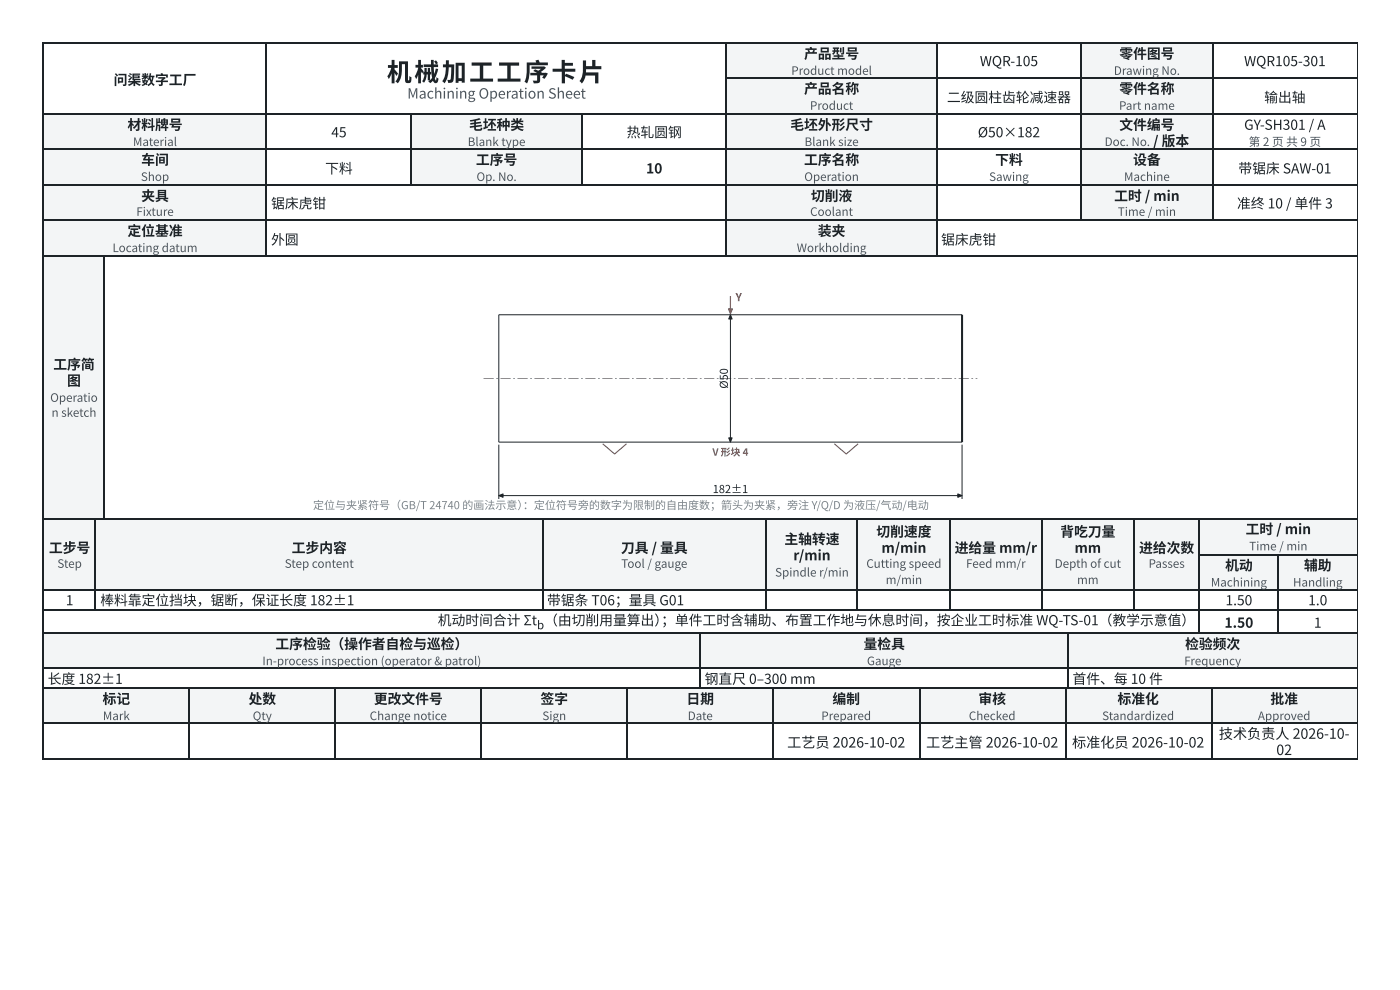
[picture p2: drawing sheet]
<svg xmlns="http://www.w3.org/2000/svg" width="297mm" height="210mm" viewBox="0 0 297 210" stroke-linecap="round" stroke-linejoin="round" font-family="sans-serif">
<g fill="#f3f5f6">
<path d="M154.3 9.3h44.4v7.4h-44.4z"/>
<path d="M229.4 9.3h27.8v7.4h-27.8z"/>
<path d="M154.3 16.7h44.4v7.4h-44.4z"/>
<path d="M229.4 16.7h27.8v7.4h-27.8z"/>
<path d="M9.3 24.1h47.3v7.6h-47.3z"/>
<path d="M87.3 24.1h36.3v7.6h-36.3z"/>
<path d="M154.3 24.1h44.4v7.6h-44.4z"/>
<path d="M229.4 24.1h27.8v7.6h-27.8z"/>
<path d="M9.3 31.7h47.3v7.5h-47.3z"/>
<path d="M87.3 31.7h36.3v7.5h-36.3z"/>
<path d="M154.3 31.7h44.4v7.5h-44.4z"/>
<path d="M229.4 31.7h27.8v7.5h-27.8z"/>
<path d="M9.3 39.2h47.3v7.6h-47.3z"/>
<path d="M154.3 39.2h44.4v7.6h-44.4z"/>
<path d="M229.4 39.2h27.8v7.6h-27.8z"/>
<path d="M9.3 46.8h47.3v7.4h-47.3z"/>
<path d="M154.3 46.8h44.4v7.4h-44.4z"/>
</g>
<g fill="none" stroke="#1d2327" stroke-width=".26">
<path d="M9 9.1h279M9.1 9v45.5M56.5 9v45.5M154.1 9v45.5M154.3 16.5h133.7M198.8 9v45.5M229.3 9v37.8M257.3 9v37.8M9 24.2h279M9 31.6h279M9 39.3h279M87.2 24.3v15.1"/>
<path d="M123.4 24.3v15.1M9 46.7h279M9 54.4h279"/>
</g>
<path d="M288 9v45.5" fill="none" stroke="#1d2327" stroke-width=".21"/>
<path d="M9.3 54.2h12.9v55.9h-12.9z" fill="#f3f5f6"/>
<path d="M9 54.4h279M9.1 54.2v55.9M22.1 54.2v55.9M9 109.9h279" fill="none" stroke="#1d2327" stroke-width=".26"/>
<path d="M288 54.2v55.9" fill="none" stroke="#1d2327" stroke-width=".21"/>
<g fill="#f3f5f6">
<path d="M9.3 110.1h11.1v15h-11.1z"/>
<path d="M20.4 110.1h94.7v15h-94.7z"/>
<path d="M115.1 110.1h47.4v15h-47.4z"/>
<path d="M162.5 110.1h19.5v15h-19.5z"/>
<path d="M182 110.1h19.6v15h-19.6z"/>
<path d="M201.6 110.1h19.3v15h-19.3z"/>
<path d="M220.9 110.1h19.6v15h-19.6z"/>
<path d="M240.5 110.1h14v15h-14z"/>
<path d="M254.5 110.1h33.4v7.4h-33.4z"/>
<path d="M254.5 117.5h16.7v7.6h-16.7z"/>
<path d="M271.2 117.5h16.7v7.6h-16.7z"/>
</g>
<g fill="none" stroke="#1d2327" stroke-width=".26">
<path d="M9 109.9h279M9.1 109.8v24.6M20.2 109.8v19.6M115.2 109.8v19.6M162.6 109.8v19.6M181.9 109.8v19.6M201.5 109.8v19.6M221.1 109.8v19.6M240.6 109.8v19.6M254.4 109.8v24.6M254.5 117.6h33.5M271.1 117.7v16.7"/>
<path d="M9 125h279M9 129.2h279M9 134.3h279"/>
</g>
<path d="M288 109.8v24.6" fill="none" stroke="#1d2327" stroke-width=".21"/>
<g fill="#f3f5f6">
<path d="M9.3 134.1h139.1v7.7h-139.1z"/>
<path d="M148.4 134.1h78.1v7.7h-78.1z"/>
<path d="M226.5 134.1h61.4v7.7h-61.4z"/>
</g>
<path d="M9 134.3h279M9.1 134.1v11.9M148.6 134.1v11.9M226.6 134.1v11.9M9 141.7h279M9 145.9h279" fill="none" stroke="#1d2327" stroke-width=".26"/>
<path d="M288 134.1v11.9" fill="none" stroke="#1d2327" stroke-width=".21"/>
<g fill="#f3f5f6">
<path d="M9.3 145.8h30.9v7.7h-30.9z"/>
<path d="M40.2 145.8h31v7.7h-31z"/>
<path d="M71.2 145.8h30.9v7.7h-30.9z"/>
<path d="M102.1 145.8h31v7.7h-31z"/>
<path d="M133.1 145.8h30.9v7.7h-30.9z"/>
<path d="M164 145.8h31v7.7h-31z"/>
<path d="M195 145.8h31v7.7h-31z"/>
<path d="M226 145.8h30.9v7.7h-30.9z"/>
<path d="M256.9 145.8h31v7.7h-31z"/>
</g>
<path d="M9 145.9h279M9 153.3h279M9.1 145.8v15.3M40.1 145.8v15.3M71 145.8v15.3M102 145.8v15.3M133 145.8v15.3M163.9 145.8v15.3M195.1 145.8v15.3M226.1 145.8v15.3M257 145.8v15.3M9 161h279" fill="none" stroke="#1d2327" stroke-width=".26"/>
<path d="M288 145.8v15.3" fill="none" stroke="#1d2327" stroke-width=".21"/>
<path d="M102.6 80.2h2.1v.1h-2.1zM105.3 80.2l.3 .1zM106.2 80.2h2.1v.1h-2.1zM108.9 80.2l.3 .1zM109.8 80.2h2.1v.1h-2.1zM112.5 80.2l.3 .1zM113.4 80.2h2.1v.1h-2.1zM116.1 80.2l.3 .1zM117 80.2h2.1v.1h-2.1zM119.7 80.2l.3 .1zM120.6 80.2h2.1v.1h-2.1zM123.3 80.2l.3 .1zM124.2 80.2h2.1v.1h-2.1zM126.9 80.2l.3 .1zM127.8 80.2h2.1v.1h-2.1zM130.5 80.2l.3 .1zM131.4 80.2h2.1v.1h-2.1zM134.1 80.2l.3 .1zM135 80.2h2.1v.1h-2.1zM137.7 80.2l.3 .1zM138.6 80.2h2.1v.1h-2.1zM141.3 80.2l.3 .1zM142.2 80.2h2.1v.1h-2.1zM144.9 80.2l.3 .1zM145.8 80.2h2.1v.1h-2.1zM148.5 80.2l.3 .1zM149.4 80.2h2.1v.1h-2.1zM152.1 80.2l.3 .1zM153 80.2h2.1v.1h-2.1zM155.7 80.2l.3 .1zM156.6 80.2h2.1v.1h-2.1zM159.3 80.2l.3 .1zM160.2 80.2h2.1v.1h-2.1zM162.9 80.2l.3 .1zM163.8 80.2h2.1v.1h-2.1zM166.5 80.2l.3 .1zM167.4 80.2h2.1v.1h-2.1zM170.1 80.2l.3 .1zM171 80.2h2.1v.1h-2.1zM173.7 80.2l.3 .1zM174.6 80.2h2.1v.1h-2.1zM177.3 80.2l.3 .1zM178.2 80.2h2.1v.1h-2.1zM180.9 80.2l.3 .1zM181.8 80.2h2.1v.1h-2.1zM184.5 80.2l.3 .1zM185.4 80.2h2.1v.1h-2.1zM188.1 80.2l.3 .1zM189 80.2h2.1v.1h-2.1zM191.7 80.2l.3 .1zM192.6 80.2h2.1v.1h-2.1zM195.3 80.2l.3 .1zM196.2 80.2h2.1v.1h-2.1zM198.9 80.2l.3 .1zM199.8 80.2h2.1v.1h-2.1zM202.5 80.2l.3 .1zM203.4 80.2h2.1v.1h-2.1zM206.1 80.2l.3 .1zM207 80.2l.3 .1z" fill="#1d2327"/>
<path d="M204.1 66.7h-98.3v27h98.3M105.8 105.1h98.3" fill="none" stroke="#1d2327" stroke-width=".21"/>
<path d="M204.1 66.7v27" fill="none" stroke="#1d2327" stroke-width=".43"/>
<path d="M105.8 105.1l.9-.4v.7z" fill="#1d2327"/>
<path d="M105.8 105.1l.9-.4v.7z" fill="none" stroke="#1d2327" stroke-width=".21"/>
<path d="M203.2 104.7l.9 .4-.9 .3z" fill="#1d2327"/>
<path d="M155 66.7v27M105.8 94.3v11.5M204.1 94.3v11.5M203.2 104.7l.9 .4-.9 .3z" fill="none" stroke="#1d2327" stroke-width=".21"/>
<path d="M155 66.7l.3 .9h-.7z" fill="#1d2327"/>
<path d="M155 66.7l.3 .9h-.7z" fill="none" stroke="#1d2327" stroke-width=".21"/>
<path d="M154.6 92.8h.7l-.3 .9z" fill="#1d2327"/>
<path d="M154.6 92.8h.7l-.3 .9z" fill="none" stroke="#1d2327" stroke-width=".21"/>
<path d="M127.9 94.1l2.5 2.2 2.5-2.2M177 94.1l2.5 2.2 2.6-2.2" fill="none" stroke="#b5443b" stroke-width=".23"/>
<path d="M155 62.8v3.4" fill="none" stroke="#b5443b" stroke-width=".25"/>
<path d="M154.5 65.5h.9l-.4 1.1z" fill="#b5443b"/>
<path d="M154.5 65.5h.9l-.4 1.1z" fill="none" stroke="#b5443b" stroke-width=".21"/>
<text font-size="5.3" fill="#1d2327" x="82.1" y="17.2">机械加工 工 序卡片</text>
<text font-size="3" fill="#4a5560" x="86.4" y="20.9">Machining Operation Sheet</text>
<g font-size="3" fill="#1d2327">
<text x="167" y="158.5">工艺员 2026-10-02</text>
<text x="196.5" y="158.5">工艺主管 2026-10-02</text>
<text x="227.4" y="158.5">标准化员 2026-10-02</text>
<text x="258.6" y="156.6">技术负责人 2026-10-</text>
<text x="270.8" y="160.1">02</text>
</g>
<g font-size="2.9" fill="#1d2327">
<text x="24.1" y="18">问渠数字工厂</text>
<text x="170.6" y="12.4">产品型号</text>
<text x="207.9" y="14">WQR-105</text>
<text x="237.5" y="12.4">零件图号</text>
<text x="263.9" y="14">WQR105-301</text>
<text x="170.6" y="19.8">产品名称</text>
<text x="200.9" y="21.7">二级圆柱齿轮减速器</text>
<text x="237.5" y="19.8">零件名称</text>
<text x="268.2" y="21.7">输出轴</text>
<text x="27" y="27.5">材料牌号</text>
<text x="70.3" y="29.1">45</text>
<text x="99.5" y="27.5">毛坯种类</text>
<text x="132.9" y="29.1">热轧圆钢</text>
<text x="167.7" y="27.5">毛坯外形尺寸</text>
<text x="207.4" y="29.1">Ø50×182</text>
<text x="237.5" y="27.5">文件编号</text>
<text x="263.9" y="27.5">GY-SH301 / A</text>
<text x="30" y="34.9">车间</text>
<text x="101" y="34.9">工序号</text>
<text x="170.6" y="34.9">工序名称</text>
<text x="211.1" y="34.9">下料</text>
<text x="240.4" y="34.9">设备</text>
<text x="244.6" y="31">/ 版本</text>
<text x="69" y="36.8">下料</text>
<text x="137.1" y="36.8">10</text>
<text x="262.7" y="36.8">带锯床 SAW-01</text>
<text x="30" y="42.6">夹具</text>
<text x="57.5" y="44.2">锯床虎钳</text>
<text x="172" y="42.6">切削液</text>
<text x="236.4" y="42.6">工时 / min</text>
<text x="262.4" y="44.2">准终 10 / 单件 3</text>
<text x="27" y="50">定位基准</text>
<text x="57.5" y="51.9">外圆</text>
<text x="173.5" y="50">装夹</text>
<text x="199.6" y="51.9">锯床虎钳</text>
<text x="11.3" y="78.3">工序简</text>
<text x="14.2" y="81.8">图</text>
<text x="185.9" y="113.8">切削速度</text>
<text x="224.9" y="113.8">背吃刀量</text>
<text x="264.3" y="113.2">工时 / min</text>
<text x="10.4" y="117.2">工步号</text>
<text x="61.9" y="117.2">工步内容</text>
<text x="131.7" y="117.2">刀具 / 量具</text>
<text x="166.4" y="115.4">主轴转速</text>
<text x="168.3" y="118.8">r/min</text>
<text x="187" y="117.2">m/min</text>
<text x="202.5" y="117.2">进给量 mm/r</text>
<text x="228" y="117.2">mm</text>
<text x="241.7" y="117.2">进给次数</text>
<text x="259.9" y="120.9">机动</text>
<text x="276.6" y="120.9">辅助</text>
<text x="14" y="128.3">1</text>
<text x="21.3" y="128.3">棒料靠定位挡块，锯断，保证长度 182±1</text>
<text x="116" y="128.3">带锯条 T06；量具 G01</text>
<text x="260" y="128.3">1.50</text>
<text x="277.5" y="128.3">1.0</text>
<text x="58.4" y="137.6">工序检验（操作者自 检与巡检）</text>
<text x="92.9" y="132.6">机动时间合计 Σt （由切削用量算出）</text>
<text x="140.3" y="132.6">；单件工时含辅助、布置工作地与休息时间，按企业工时标准 WQ-TS-01（教学示意值）</text>
<text x="183.2" y="137.6">量检具</text>
<text x="251.4" y="137.6">检验频次</text>
<text x="259.8" y="133.1">1.50</text>
<text x="278.7" y="133.1">1</text>
<text x="10.1" y="145">长度 182±1</text>
<text x="21.8" y="149.2">标记</text>
<text x="52.7" y="149.2">处数</text>
<text x="79.3" y="149.2">更改文件号</text>
<text x="114.7" y="149.2">签字</text>
<text x="145.6" y="149.2">日 期</text>
<text x="149.5" y="145">钢直尺 0–300 mm</text>
<text x="176.6" y="149.2">编制</text>
<text x="207.6" y="149.2">审核</text>
<text x="227.5" y="145">首件、每 10 件</text>
<text x="237.1" y="149.2">标准化</text>
<text x="269.5" y="149.2">批准</text>
</g>
<g font-size="2.5" fill="#4a5560">
<text x="167.9" y="15.9">Product model</text>
<text x="236.3" y="15.9">Drawing No.</text>
<text x="171.8" y="23.3">Product</text>
<text x="237.4" y="23.3">Part name</text>
<text x="28.2" y="31">Material</text>
<text x="99.2" y="31">Blank type</text>
<text x="170.7" y="31">Blank size</text>
<text x="234.3" y="31">Doc. No.</text>
<text x="264.9" y="31">第 2 页 共 9 页</text>
<text x="29.9" y="38.4">Shop</text>
<text x="101.1" y="38.4">Op. No.</text>
<text x="170.6" y="38.4">Operation</text>
<text x="209.8" y="38.4">Sawing</text>
<text x="238.5" y="38.4">Machine</text>
<text x="28.9" y="45.8">Fixture</text>
<text x="171.9" y="45.8">Coolant</text>
<text x="237.1" y="45.8">Time / min</text>
<text x="23.9" y="53.4">Locating datum</text>
<text x="169" y="53.4">Workholding</text>
<text x="10.7" y="85.2">Operatio</text>
<text x="10.9" y="88.4">n sketch</text>
<text x="265" y="116.7">Time / min</text>
<text x="12.2" y="120.4">Step</text>
<text x="60.4" y="120.4">Step content</text>
<text x="131.8" y="120.4">Tool / gauge</text>
<text x="164.4" y="122.2">Spindle r/min</text>
<text x="183.8" y="120.4">Cutting speed</text>
<text x="187.9" y="123.8">m/min</text>
<text x="204.9" y="120.4">Feed mm/r</text>
<text x="223.7" y="120.4">Depth of cut</text>
<text x="228.5" y="123.8">mm</text>
<text x="243.7" y="120.4">Passes</text>
<text x="256.9" y="124.4">Machining</text>
<text x="274.3" y="124.4">Handling</text>
<text x="55.7" y="141">In-process inspection (operator &amp; patrol)</text>
<text x="183.9" y="141">Gauge</text>
<text x="251.2" y="141">Frequency</text>
<text x="21.8" y="152.7">Mark</text>
<text x="53.6" y="152.7">Qty</text>
<text x="78.4" y="152.7">Change notice</text>
<text x="115.1" y="152.7">Sign</text>
<text x="145.9" y="152.7">Date</text>
<text x="174.2" y="152.7">Prepared</text>
<text x="205.5" y="152.7">Checked</text>
<text x="233.8" y="152.7">Standardized</text>
<text x="266.9" y="152.7">Approved</text>
</g>
<text font-size="2.4" fill="#1d2327" x="113.9" y="133.4">b</text>
<text font-size="2.3" fill="#b5443b" x="156" y="63.9">Y</text>
<g font-size="2.3" fill="#1d2327">
<text x="154.4" y="82.4" transform="rotate(-90 154.4 82.4)">Ø50</text>
<text x="151.2" y="104.5">182±1</text>
</g>
<g font-size="2.3" fill="#7a868d">
<text x="66.4" y="108">定位与夹紧符号（GB/T 24740 的画法示意）</text>
<text x="110.9" y="108">：定位符号旁的数字为限制的自 由度数；箭头为夹紧，旁注 Y/Q/D 为液压/气动/电动</text>
</g>
<text font-size="2.1" fill="#b5443b" x="151.1" y="96.6">V 形块 4</text>
</svg>
